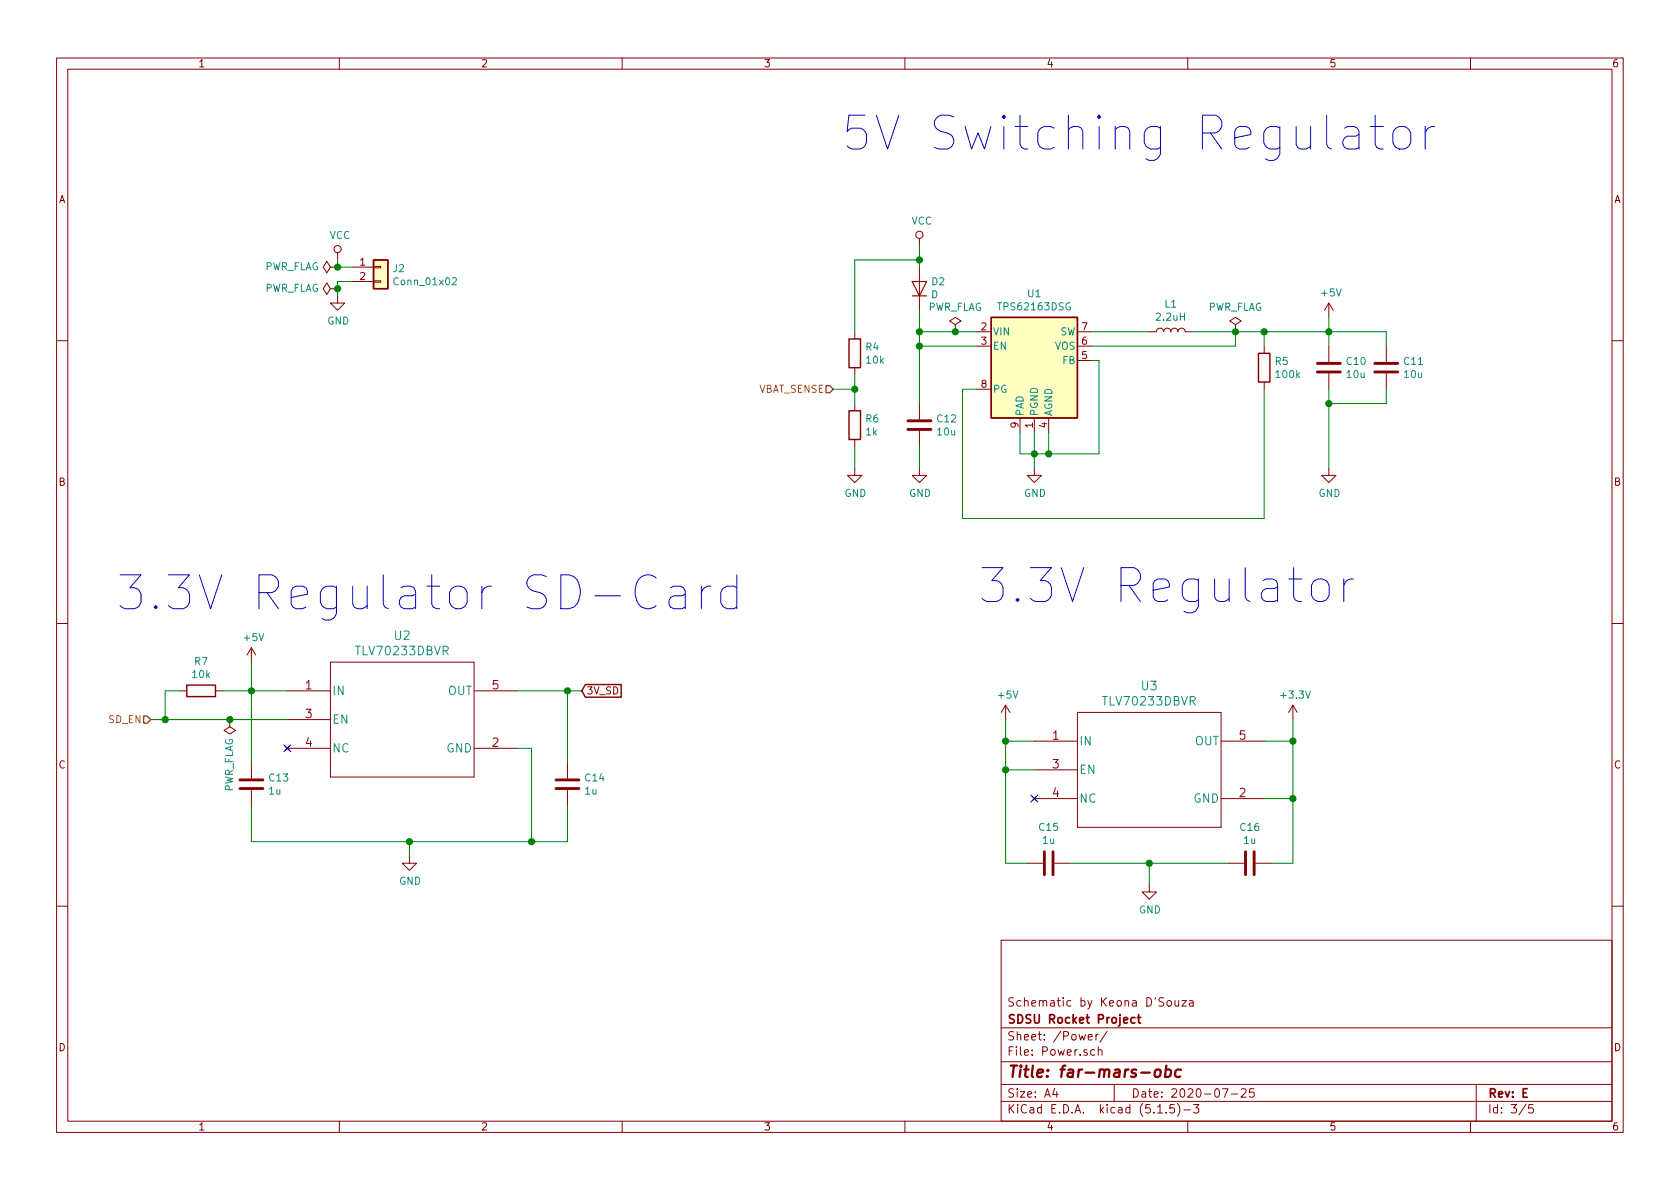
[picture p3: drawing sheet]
EESchema Schematic File Version 4
EELAYER 30 0
EELAYER END
$Descr A4 11693 8268
encoding utf-8
Sheet 3 5
Title "far-mars-obc"
Date "2020-07-25"
Rev "E"
Comp "SDSU Rocket Project"
Comment1 "Schematic by Keona D'Souza"
Comment2 ""
Comment3 ""
Comment4 ""
$EndDescr
NoConn ~ 7200 5550
$Comp
L Device:C C?
U 1 1
P 7300 6000
AR Path="/5F50DE7F" Ref="C?"  Part="1" 
AR Path="/5F4F8697/5F50DE7F" Ref="C15"  Part="1" 
AR Path="/5F226403/5F50DE7F" Ref="C?"  Part="1" 
F 0 "C15" V 7048 6000 50  0000 C CNN
F 1 "1u" V 7139 6000 50  0000 C CNN
F 2 "" H 7338 5850 50  0001 C CNN
F 3 "~" H 7300 6000 50  0001 C CNN
	1    7300 6000
	0    1    1    0   
$EndComp
$Comp
L Device:C C?
U 1 1
P 8700 6000
AR Path="/5F50DE85" Ref="C?"  Part="1" 
AR Path="/5F4F8697/5F50DE85" Ref="C16"  Part="1" 
AR Path="/5F226403/5F50DE85" Ref="C?"  Part="1" 
F 0 "C16" V 8448 6000 50  0000 C CNN
F 1 "1u" V 8539 6000 50  0000 C CNN
F 2 "" H 8738 5850 50  0001 C CNN
F 3 "~" H 8700 6000 50  0001 C CNN
	1    8700 6000
	0    1    1    0   
$EndComp
Wire Wire Line
	8850 6000 9000 6000
$Comp
L power:+3.3V #PWR?
U 1 1
P 9000 5000
AR Path="/5F50DE8C" Ref="#PWR?"  Part="1" 
AR Path="/5F4F8697/5F50DE8C" Ref="#PWR026"  Part="1" 
AR Path="/5F226403/5F50DE8C" Ref="#PWR?"  Part="1" 
F 0 "#PWR026" H 9000 4850 50  0001 C CNN
F 1 "+3.3V" H 9015 5173 50  0000 C CNN
F 2 "" H 9000 5000 50  0001 C CNN
F 3 "" H 9000 5000 50  0001 C CNN
	1    9000 5000
	1    0    0    -1  
$EndComp
Wire Wire Line
	8800 5150 9000 5150
Connection ~ 9000 5150
Wire Wire Line
	9000 5150 9000 5000
$Comp
L power:GND #PWR?
U 1 1
P 8000 6150
AR Path="/5F50DE95" Ref="#PWR?"  Part="1" 
AR Path="/5F4F8697/5F50DE95" Ref="#PWR028"  Part="1" 
AR Path="/5F226403/5F50DE95" Ref="#PWR?"  Part="1" 
F 0 "#PWR028" H 8000 5900 50  0001 C CNN
F 1 "GND" H 8005 5977 50  0000 C CNN
F 2 "" H 8000 6150 50  0001 C CNN
F 3 "" H 8000 6150 50  0001 C CNN
	1    8000 6150
	1    0    0    -1  
$EndComp
Connection ~ 9000 5550
Wire Wire Line
	9000 5550 9000 5150
Wire Wire Line
	9000 6000 9000 5550
Wire Wire Line
	8800 5550 9000 5550
Wire Wire Line
	7450 6000 8000 6000
Wire Wire Line
	8000 6000 8000 6150
Connection ~ 8000 6000
Wire Wire Line
	8000 6000 8550 6000
Text Notes 6800 4200 0    236  ~ 0
3.3V Regulator\n
NoConn ~ 2000 5200
$Comp
L Device:C C?
U 1 1
P 1750 5450
AR Path="/5F50DEA6" Ref="C?"  Part="1" 
AR Path="/5F4F8697/5F50DEA6" Ref="C13"  Part="1" 
AR Path="/5F226403/5F50DEA6" Ref="C?"  Part="1" 
F 0 "C13" H 1865 5496 50  0000 L CNN
F 1 "1u" H 1865 5405 50  0000 L CNN
F 2 "" H 1788 5300 50  0001 C CNN
F 3 "~" H 1750 5450 50  0001 C CNN
	1    1750 5450
	1    0    0    -1  
$EndComp
$Comp
L Device:C C?
U 1 1
P 3950 5450
AR Path="/5F50DEAC" Ref="C?"  Part="1" 
AR Path="/5F4F8697/5F50DEAC" Ref="C14"  Part="1" 
AR Path="/5F226403/5F50DEAC" Ref="C?"  Part="1" 
F 0 "C14" H 4065 5496 50  0000 L CNN
F 1 "1u" H 4065 5405 50  0000 L CNN
F 2 "" H 3988 5300 50  0001 C CNN
F 3 "~" H 3950 5450 50  0001 C CNN
	1    3950 5450
	1    0    0    -1  
$EndComp
Wire Wire Line
	2000 4800 1750 4800
Wire Wire Line
	1750 4600 1750 4800
Connection ~ 1750 4800
Wire Wire Line
	1750 4800 1550 4800
Wire Wire Line
	1750 5850 2850 5850
Wire Wire Line
	3950 5850 3950 5600
Wire Wire Line
	3600 4800 3950 4800
Wire Wire Line
	3950 4800 3950 5300
Wire Wire Line
	3600 5200 3700 5200
Wire Wire Line
	3700 5200 3700 5850
Connection ~ 3700 5850
Wire Wire Line
	3700 5850 3950 5850
Wire Wire Line
	1750 4800 1750 5300
Wire Wire Line
	1750 5600 1750 5850
$Comp
L power:GND #PWR?
U 1 1
P 2850 5950
AR Path="/5F50DEC1" Ref="#PWR?"  Part="1" 
AR Path="/5F4F8697/5F50DEC1" Ref="#PWR027"  Part="1" 
AR Path="/5F226403/5F50DEC1" Ref="#PWR?"  Part="1" 
F 0 "#PWR027" H 2850 5700 50  0001 C CNN
F 1 "GND" H 2855 5777 50  0000 C CNN
F 2 "" H 2850 5950 50  0001 C CNN
F 3 "" H 2850 5950 50  0001 C CNN
	1    2850 5950
	1    0    0    -1  
$EndComp
Wire Wire Line
	2850 5950 2850 5850
Connection ~ 2850 5850
Wire Wire Line
	2850 5850 3700 5850
Text Notes 800  4250 0    236  ~ 0
3.3V Regulator SD-Card\n
$Comp
L power:GND #PWR?
U 1 1
P 7200 3250
AR Path="/5F50DECB" Ref="#PWR?"  Part="1" 
AR Path="/5F4F8697/5F50DECB" Ref="#PWR022"  Part="1" 
AR Path="/5F226403/5F50DECB" Ref="#PWR?"  Part="1" 
F 0 "#PWR022" H 7200 3000 50  0001 C CNN
F 1 "GND" H 7205 3077 50  0000 C CNN
F 2 "" H 7200 3250 50  0001 C CNN
F 3 "" H 7200 3250 50  0001 C CNN
	1    7200 3250
	1    0    0    -1  
$EndComp
$Comp
L power:GND #PWR?
U 1 1
P 6400 3250
AR Path="/5F50DED1" Ref="#PWR?"  Part="1" 
AR Path="/5F4F8697/5F50DED1" Ref="#PWR021"  Part="1" 
AR Path="/5F226403/5F50DED1" Ref="#PWR?"  Part="1" 
F 0 "#PWR021" H 6400 3000 50  0001 C CNN
F 1 "GND" H 6405 3077 50  0000 C CNN
F 2 "" H 6400 3250 50  0001 C CNN
F 3 "" H 6400 3250 50  0001 C CNN
	1    6400 3250
	1    0    0    -1  
$EndComp
$Comp
L Device:C C?
U 1 1
P 6400 2950
AR Path="/5F50DED7" Ref="C?"  Part="1" 
AR Path="/5F4F8697/5F50DED7" Ref="C12"  Part="1" 
AR Path="/5F226403/5F50DED7" Ref="C?"  Part="1" 
F 0 "C12" H 6515 2996 50  0000 L CNN
F 1 "10u" H 6515 2905 50  0000 L CNN
F 2 "" H 6438 2800 50  0001 C CNN
F 3 "~" H 6400 2950 50  0001 C CNN
	1    6400 2950
	1    0    0    -1  
$EndComp
Wire Wire Line
	6400 3250 6400 3100
Wire Wire Line
	6800 2300 6650 2300
Connection ~ 6400 2300
Wire Wire Line
	6800 2400 6400 2400
Wire Wire Line
	6400 2300 6400 2400
Connection ~ 6400 2400
Wire Wire Line
	6400 2400 6400 2800
$Comp
L Device:R R?
U 1 1
P 5950 2450
AR Path="/5F50DEE4" Ref="R?"  Part="1" 
AR Path="/5F4F8697/5F50DEE4" Ref="R4"  Part="1" 
AR Path="/5F226403/5F50DEE4" Ref="R?"  Part="1" 
F 0 "R4" H 6020 2496 50  0000 L CNN
F 1 "10k" H 6020 2405 50  0000 L CNN
F 2 "" V 5880 2450 50  0001 C CNN
F 3 "~" H 5950 2450 50  0001 C CNN
	1    5950 2450
	1    0    0    -1  
$EndComp
$Comp
L Device:R R?
U 1 1
P 5950 2950
AR Path="/5F50DEEA" Ref="R?"  Part="1" 
AR Path="/5F4F8697/5F50DEEA" Ref="R6"  Part="1" 
AR Path="/5F226403/5F50DEEA" Ref="R?"  Part="1" 
F 0 "R6" H 6020 2996 50  0000 L CNN
F 1 "1k" H 6020 2905 50  0000 L CNN
F 2 "" V 5880 2950 50  0001 C CNN
F 3 "~" H 5950 2950 50  0001 C CNN
	1    5950 2950
	1    0    0    -1  
$EndComp
$Comp
L power:GND #PWR?
U 1 1
P 5950 3250
AR Path="/5F50DEF0" Ref="#PWR?"  Part="1" 
AR Path="/5F4F8697/5F50DEF0" Ref="#PWR020"  Part="1" 
AR Path="/5F226403/5F50DEF0" Ref="#PWR?"  Part="1" 
F 0 "#PWR020" H 5950 3000 50  0001 C CNN
F 1 "GND" H 5955 3077 50  0000 C CNN
F 2 "" H 5950 3250 50  0001 C CNN
F 3 "" H 5950 3250 50  0001 C CNN
	1    5950 3250
	1    0    0    -1  
$EndComp
Wire Wire Line
	5950 3100 5950 3250
$Comp
L Device:C C?
U 1 1
P 9250 2550
AR Path="/5F50DEF7" Ref="C?"  Part="1" 
AR Path="/5F4F8697/5F50DEF7" Ref="C10"  Part="1" 
AR Path="/5F226403/5F50DEF7" Ref="C?"  Part="1" 
F 0 "C10" H 9365 2596 50  0000 L CNN
F 1 "10u" H 9365 2505 50  0000 L CNN
F 2 "" H 9288 2400 50  0001 C CNN
F 3 "~" H 9250 2550 50  0001 C CNN
	1    9250 2550
	1    0    0    -1  
$EndComp
$Comp
L Device:C C?
U 1 1
P 9650 2550
AR Path="/5F50DEFD" Ref="C?"  Part="1" 
AR Path="/5F4F8697/5F50DEFD" Ref="C11"  Part="1" 
AR Path="/5F226403/5F50DEFD" Ref="C?"  Part="1" 
F 0 "C11" H 9765 2596 50  0000 L CNN
F 1 "10u" H 9765 2505 50  0000 L CNN
F 2 "" H 9688 2400 50  0001 C CNN
F 3 "~" H 9650 2550 50  0001 C CNN
	1    9650 2550
	1    0    0    -1  
$EndComp
$Comp
L power:GND #PWR?
U 1 1
P 9250 3250
AR Path="/5F50DF03" Ref="#PWR?"  Part="1" 
AR Path="/5F4F8697/5F50DF03" Ref="#PWR023"  Part="1" 
AR Path="/5F226403/5F50DF03" Ref="#PWR?"  Part="1" 
F 0 "#PWR023" H 9250 3000 50  0001 C CNN
F 1 "GND" H 9255 3077 50  0000 C CNN
F 2 "" H 9250 3250 50  0001 C CNN
F 3 "" H 9250 3250 50  0001 C CNN
	1    9250 3250
	1    0    0    -1  
$EndComp
$Comp
L Device:R R?
U 1 1
P 8800 2550
AR Path="/5F50DF09" Ref="R?"  Part="1" 
AR Path="/5F4F8697/5F50DF09" Ref="R5"  Part="1" 
AR Path="/5F226403/5F50DF09" Ref="R?"  Part="1" 
F 0 "R5" H 8870 2596 50  0000 L CNN
F 1 "100k" H 8870 2505 50  0000 L CNN
F 2 "" V 8730 2550 50  0001 C CNN
F 3 "~" H 8800 2550 50  0001 C CNN
	1    8800 2550
	1    0    0    -1  
$EndComp
$Comp
L power:+5V #PWR?
U 1 1
P 9250 2200
AR Path="/5F50DF0F" Ref="#PWR?"  Part="1" 
AR Path="/5F4F8697/5F50DF0F" Ref="#PWR019"  Part="1" 
AR Path="/5F226403/5F50DF0F" Ref="#PWR?"  Part="1" 
F 0 "#PWR019" H 9250 2050 50  0001 C CNN
F 1 "+5V" H 9265 2373 50  0000 C CNN
F 2 "" H 9250 2200 50  0001 C CNN
F 3 "" H 9250 2200 50  0001 C CNN
	1    9250 2200
	1    0    0    -1  
$EndComp
Wire Wire Line
	9250 2200 9250 2300
Wire Wire Line
	9250 2700 9250 2800
Wire Wire Line
	9250 2300 9650 2300
Connection ~ 9250 2300
Wire Wire Line
	9250 2300 9250 2400
Wire Wire Line
	9650 2700 9650 2800
Wire Wire Line
	9650 2800 9250 2800
Connection ~ 9250 2800
Wire Wire Line
	9250 2800 9250 3250
Wire Wire Line
	6800 2700 6700 2700
Wire Wire Line
	6700 2700 6700 3600
Wire Wire Line
	8800 3600 8800 2700
Wire Wire Line
	6700 3600 8800 3600
Wire Wire Line
	8800 2400 8800 2300
Wire Wire Line
	8800 2300 9250 2300
Text Notes 5850 1050 0    236  ~ 0
5V Switching Regulator\n
Wire Wire Line
	9650 2400 9650 2300
Wire Wire Line
	7600 2500 7650 2500
$Comp
L power:+5V #PWR?
U 1 1
P 1750 4600
AR Path="/5F50DF27" Ref="#PWR?"  Part="1" 
AR Path="/5F4F8697/5F50DF27" Ref="#PWR024"  Part="1" 
AR Path="/5F226403/5F50DF27" Ref="#PWR?"  Part="1" 
F 0 "#PWR024" H 1750 4450 50  0001 C CNN
F 1 "+5V" H 1765 4773 50  0000 C CNN
F 2 "" H 1750 4600 50  0001 C CNN
F 3 "" H 1750 4600 50  0001 C CNN
	1    1750 4600
	1    0    0    -1  
$EndComp
Wire Wire Line
	1150 5000 1600 5000
$Comp
L Device:R R?
U 1 1
P 1400 4800
AR Path="/5F50DF2E" Ref="R?"  Part="1" 
AR Path="/5F4F8697/5F50DF2E" Ref="R7"  Part="1" 
AR Path="/5F226403/5F50DF2E" Ref="R?"  Part="1" 
F 0 "R7" V 1193 4800 50  0000 C CNN
F 1 "10k" V 1284 4800 50  0000 C CNN
F 2 "" V 1330 4800 50  0001 C CNN
F 3 "~" H 1400 4800 50  0001 C CNN
	1    1400 4800
	0    1    1    0   
$EndComp
Wire Wire Line
	1250 4800 1150 4800
Wire Wire Line
	1150 4800 1150 5000
Connection ~ 8800 2300
Wire Wire Line
	8600 2400 8600 2300
Wire Wire Line
	7600 2400 8600 2400
Connection ~ 8600 2300
Wire Wire Line
	8600 2300 8800 2300
$Comp
L power:+5V #PWR?
U 1 1
P 7000 5000
AR Path="/5F50DF3B" Ref="#PWR?"  Part="1" 
AR Path="/5F4F8697/5F50DF3B" Ref="#PWR025"  Part="1" 
AR Path="/5F226403/5F50DF3B" Ref="#PWR?"  Part="1" 
F 0 "#PWR025" H 7000 4850 50  0001 C CNN
F 1 "+5V" H 7015 5173 50  0000 C CNN
F 2 "" H 7000 5000 50  0001 C CNN
F 3 "" H 7000 5000 50  0001 C CNN
	1    7000 5000
	1    0    0    -1  
$EndComp
Wire Wire Line
	7000 5000 7000 5150
Wire Wire Line
	7200 5150 7000 5150
Connection ~ 7000 5150
Wire Wire Line
	7000 5150 7000 5350
Connection ~ 7000 5350
Wire Wire Line
	7000 5350 7000 6000
Wire Wire Line
	7200 5350 7000 5350
Wire Wire Line
	7000 6000 7150 6000
Wire Wire Line
	7200 3000 7200 3150
Wire Wire Line
	7100 3000 7100 3150
Wire Wire Line
	7100 3150 7200 3150
$Comp
L Regulator_Switching:TPS62163DSG U?
U 1 1
P 7200 2600
AR Path="/5F50DF4C" Ref="U?"  Part="1" 
AR Path="/5F4F8697/5F50DF4C" Ref="U1"  Part="1" 
AR Path="/5F226403/5F50DF4C" Ref="U?"  Part="1" 
F 0 "U1" H 7200 3167 50  0000 C CNN
F 1 "TPS62163DSG" H 7200 3076 50  0000 C CNN
F 2 "Package_SON:WSON-8-1EP_2x2mm_P0.5mm_EP0.9x1.6mm_ThermalVias" H 7350 2250 50  0001 L CNN
F 3 "http://www.ti.com/lit/ds/symlink/tps62160.pdf" H 7200 3150 50  0001 C CNN
	1    7200 2600
	1    0    0    -1  
$EndComp
Wire Wire Line
	7650 2500 7650 3150
Wire Wire Line
	7300 3000 7300 3150
Connection ~ 7300 3150
Wire Wire Line
	7300 3150 7650 3150
Wire Wire Line
	5950 2600 5950 2700
Wire Wire Line
	6400 1800 6400 1700
Wire Wire Line
	5950 1800 6400 1800
Wire Wire Line
	5950 1800 5950 2300
$Comp
L power:PWR_FLAG #FLG?
U 1 1
P 8600 2300
AR Path="/5F50DF5A" Ref="#FLG?"  Part="1" 
AR Path="/5F4F8697/5F50DF5A" Ref="#FLG04"  Part="1" 
AR Path="/5F226403/5F50DF5A" Ref="#FLG?"  Part="1" 
F 0 "#FLG04" H 8600 2375 50  0001 C CNN
F 1 "PWR_FLAG" H 8600 2473 50  0000 C CNN
F 2 "" H 8600 2300 50  0001 C CNN
F 3 "~" H 8600 2300 50  0001 C CNN
	1    8600 2300
	1    0    0    -1  
$EndComp
$Comp
L power:PWR_FLAG #FLG?
U 1 1
P 6650 2300
AR Path="/5F50DF60" Ref="#FLG?"  Part="1" 
AR Path="/5F4F8697/5F50DF60" Ref="#FLG03"  Part="1" 
AR Path="/5F226403/5F50DF60" Ref="#FLG?"  Part="1" 
F 0 "#FLG03" H 6650 2375 50  0001 C CNN
F 1 "PWR_FLAG" H 6650 2473 50  0000 C CNN
F 2 "" H 6650 2300 50  0001 C CNN
F 3 "~" H 6650 2300 50  0001 C CNN
	1    6650 2300
	1    0    0    -1  
$EndComp
Connection ~ 6650 2300
Wire Wire Line
	6650 2300 6400 2300
$Comp
L power:VCC #PWR?
U 1 1
P 6400 1700
AR Path="/5F50DF68" Ref="#PWR?"  Part="1" 
AR Path="/5F4F8697/5F50DF68" Ref="#PWR016"  Part="1" 
AR Path="/5F226403/5F50DF68" Ref="#PWR?"  Part="1" 
F 0 "#PWR016" H 6400 1550 50  0001 C CNN
F 1 "VCC" H 6417 1873 50  0000 C CNN
F 2 "" H 6400 1700 50  0001 C CNN
F 3 "" H 6400 1700 50  0001 C CNN
	1    6400 1700
	1    0    0    -1  
$EndComp
$Comp
L Device:L L?
U 1 1
P 8150 2300
AR Path="/5F50DF6E" Ref="L?"  Part="1" 
AR Path="/5F4F8697/5F50DF6E" Ref="L1"  Part="1" 
AR Path="/5F226403/5F50DF6E" Ref="L?"  Part="1" 
F 0 "L1" V 8340 2300 50  0000 C CNN
F 1 "2.2uH" V 8249 2300 50  0000 C CNN
F 2 "" H 8150 2300 50  0001 C CNN
F 3 "~" H 8150 2300 50  0001 C CNN
	1    8150 2300
	0    -1   -1   0   
$EndComp
Wire Wire Line
	8300 2300 8600 2300
Wire Wire Line
	7600 2300 8000 2300
$Comp
L Device:D D?
U 1 1
P 6400 2000
AR Path="/5F50DF76" Ref="D?"  Part="1" 
AR Path="/5F4F8697/5F50DF76" Ref="D2"  Part="1" 
AR Path="/5F226403/5F50DF76" Ref="D?"  Part="1" 
F 0 "D2" V 6446 1921 50  0000 R CNN
F 1 "D" V 6355 1921 50  0000 R CNN
F 2 "" H 6400 2000 50  0001 C CNN
F 3 "~" H 6400 2000 50  0001 C CNN
	1    6400 2000
	0    -1   -1   0   
$EndComp
Wire Wire Line
	6400 1850 6400 1800
Connection ~ 6400 1800
Wire Wire Line
	6400 2150 6400 2300
Connection ~ 7200 3150
Wire Wire Line
	7200 3150 7200 3250
Wire Wire Line
	7200 3150 7300 3150
Wire Wire Line
	5800 2700 5950 2700
Connection ~ 5950 2700
Wire Wire Line
	5950 2700 5950 2800
$Comp
L power:PWR_FLAG #FLG?
U 1 1
P 1600 5000
AR Path="/5F50DF92" Ref="#FLG?"  Part="1" 
AR Path="/5F4F8697/5F50DF92" Ref="#FLG05"  Part="1" 
AR Path="/5F226403/5F50DF92" Ref="#FLG?"  Part="1" 
F 0 "#FLG05" H 1600 5075 50  0001 C CNN
F 1 "PWR_FLAG" V 1600 5127 50  0000 L CNN
F 2 "" H 1600 5000 50  0001 C CNN
F 3 "~" H 1600 5000 50  0001 C CNN
	1    1600 5000
	-1   0    0    1   
$EndComp
Connection ~ 1600 5000
Wire Wire Line
	1600 5000 2000 5000
$Comp
L Connector_Generic:Conn_01x02 J?
U 1 1
P 2650 1850
AR Path="/5F56AF01" Ref="J?"  Part="1" 
AR Path="/5F4F8697/5F56AF01" Ref="J2"  Part="1" 
AR Path="/5F226403/5F56AF01" Ref="J?"  Part="1" 
F 0 "J2" H 2730 1842 50  0000 L CNN
F 1 "Conn_01x02" H 2730 1751 50  0000 L CNN
F 2 "" H 2650 1850 50  0001 C CNN
F 3 "~" H 2650 1850 50  0001 C CNN
	1    2650 1850
	1    0    0    -1  
$EndComp
$Comp
L power:GND #PWR?
U 1 1
P 2350 2050
AR Path="/5F56AF07" Ref="#PWR?"  Part="1" 
AR Path="/5F4F8697/5F56AF07" Ref="#PWR018"  Part="1" 
AR Path="/5F226403/5F56AF07" Ref="#PWR?"  Part="1" 
F 0 "#PWR018" H 2350 1800 50  0001 C CNN
F 1 "GND" H 2355 1877 50  0000 C CNN
F 2 "" H 2350 2050 50  0001 C CNN
F 3 "" H 2350 2050 50  0001 C CNN
	1    2350 2050
	1    0    0    -1  
$EndComp
$Comp
L power:VCC #PWR?
U 1 1
P 2350 1800
AR Path="/5F56AF0D" Ref="#PWR?"  Part="1" 
AR Path="/5F4F8697/5F56AF0D" Ref="#PWR017"  Part="1" 
AR Path="/5F226403/5F56AF0D" Ref="#PWR?"  Part="1" 
F 0 "#PWR017" H 2350 1650 50  0001 C CNN
F 1 "VCC" H 2367 1973 50  0000 C CNN
F 2 "" H 2350 1800 50  0001 C CNN
F 3 "" H 2350 1800 50  0001 C CNN
	1    2350 1800
	1    0    0    -1  
$EndComp
Wire Wire Line
	2450 1850 2350 1850
Wire Wire Line
	2350 1850 2350 1800
Wire Wire Line
	2450 1950 2350 1950
Wire Wire Line
	2350 1950 2350 2000
$Comp
L power:PWR_FLAG #FLG?
U 1 1
P 2350 1850
AR Path="/5F56AF17" Ref="#FLG?"  Part="1" 
AR Path="/5F4F8697/5F56AF17" Ref="#FLG01"  Part="1" 
AR Path="/5F226403/5F56AF17" Ref="#FLG?"  Part="1" 
F 0 "#FLG01" H 2350 1925 50  0001 C CNN
F 1 "PWR_FLAG" V 2350 1977 50  0000 L CNN
F 2 "" H 2350 1850 50  0001 C CNN
F 3 "~" H 2350 1850 50  0001 C CNN
	1    2350 1850
	0    -1   -1   0   
$EndComp
Connection ~ 2350 1850
$Comp
L power:PWR_FLAG #FLG?
U 1 1
P 2350 2000
AR Path="/5F56AF1E" Ref="#FLG?"  Part="1" 
AR Path="/5F4F8697/5F56AF1E" Ref="#FLG02"  Part="1" 
AR Path="/5F226403/5F56AF1E" Ref="#FLG?"  Part="1" 
F 0 "#FLG02" H 2350 2075 50  0001 C CNN
F 1 "PWR_FLAG" V 2350 2127 50  0000 L CNN
F 2 "" H 2350 2000 50  0001 C CNN
F 3 "~" H 2350 2000 50  0001 C CNN
	1    2350 2000
	0    -1   -1   0   
$EndComp
Connection ~ 2350 2000
Wire Wire Line
	2350 2000 2350 2050
Text GLabel 4050 4800 2    50   Input ~ 0
3V_SD
Wire Wire Line
	3950 4800 4050 4800
Connection ~ 3950 4800
Text HLabel 1050 5000 0    50   Input ~ 0
SD_EN
Wire Wire Line
	1150 5000 1050 5000
Connection ~ 1150 5000
Text HLabel 5800 2700 0    50   Input ~ 0
VBAT_SENSE
$Comp
L far-mars-custom:TLV70233DBVR U2
U 1 1
P 2000 4800
AR Path="/5F4F8697/5F1D4B76" Ref="U2"  Part="1" 
AR Path="/5F226403/5F1D4B76" Ref="U?"  Part="1" 
F 0 "U2" H 2800 5187 60  0000 C CNN
F 1 "TLV70233DBVR" H 2800 5081 60  0000 C CNN
F 2 "DBV5_TEX" H 2800 5040 60  0001 C CNN
F 3 "" H 2000 4800 60  0000 C CNN
	1    2000 4800
	1    0    0    -1  
$EndComp
$Comp
L far-mars-custom:TLV70233DBVR U3
U 1 1
P 7200 5150
AR Path="/5F4F8697/5F1D57D7" Ref="U3"  Part="1" 
AR Path="/5F226403/5F1D57D7" Ref="U?"  Part="1" 
F 0 "U3" H 8000 5537 60  0000 C CNN
F 1 "TLV70233DBVR" H 8000 5431 60  0000 C CNN
F 2 "DBV5_TEX" H 8000 5390 60  0001 C CNN
F 3 "" H 7200 5150 60  0000 C CNN
	1    7200 5150
	1    0    0    -1  
$EndComp
$EndSCHEMATC
